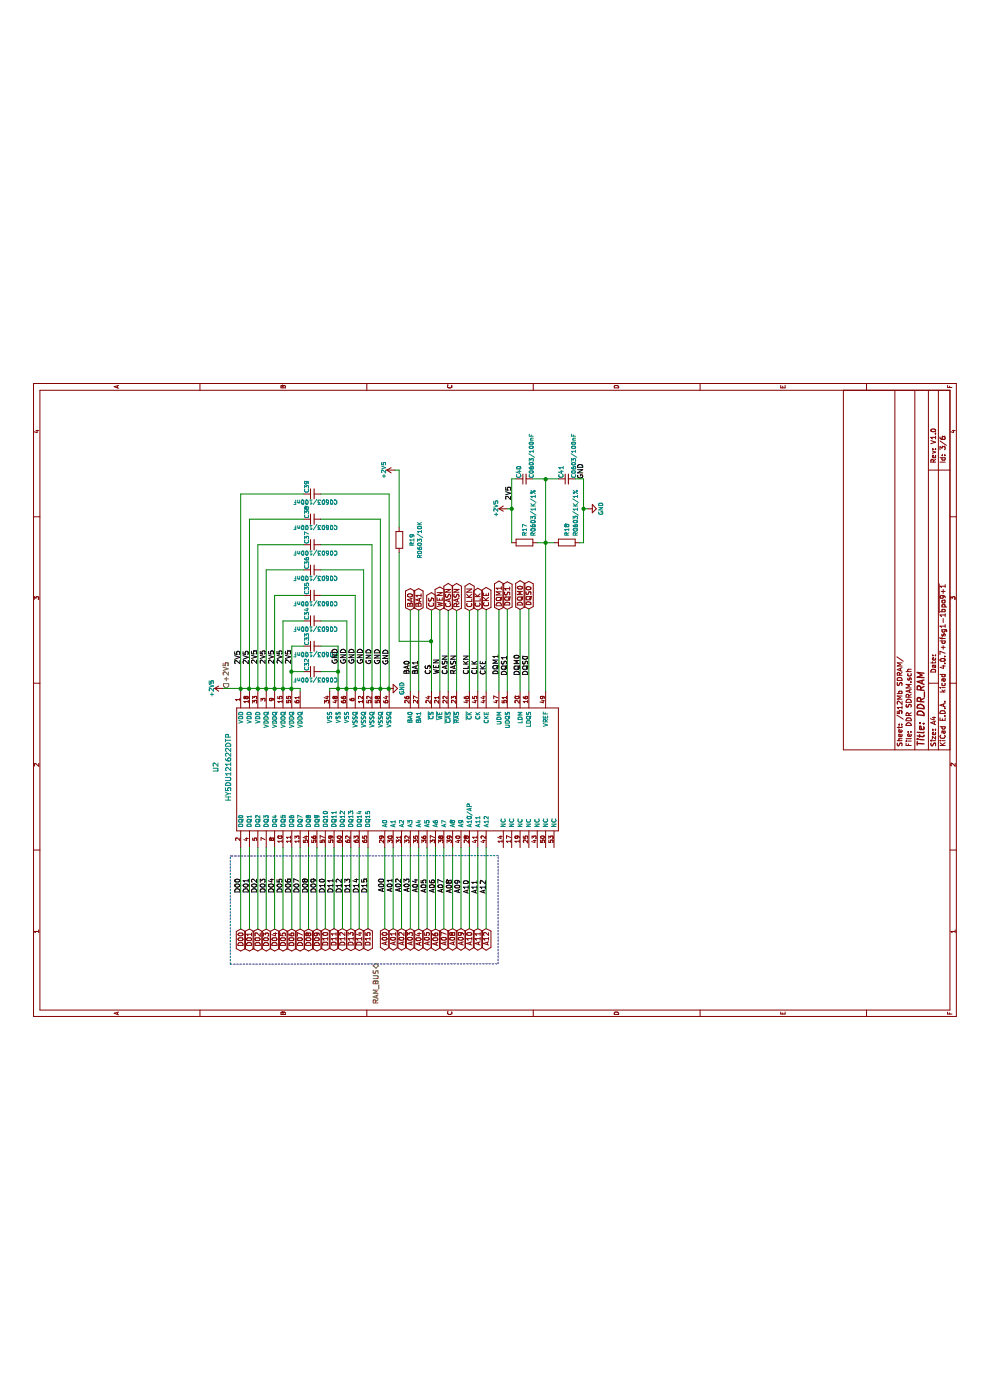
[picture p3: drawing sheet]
EESchema Schematic File Version 2
LIBS:DEV BOARD-rescue
LIBS:power
LIBS:device
LIBS:transistors
LIBS:conn
LIBS:linear
LIBS:regul
LIBS:74xx
LIBS:cmos4000
LIBS:adc-dac
LIBS:memory
LIBS:xilinx
LIBS:microcontrollers
LIBS:dsp
LIBS:microchip
LIBS:analog_switches
LIBS:motorola
LIBS:texas
LIBS:intel
LIBS:audio
LIBS:interface
LIBS:digital-audio
LIBS:philips
LIBS:display
LIBS:cypress
LIBS:siliconi
LIBS:opto
LIBS:atmel
LIBS:contrib
LIBS:valves
LIBS:DEV BOARD-cache
EELAYER 25 0
EELAYER END
$Descr A4 8268 11693 portrait
encoding utf-8
Sheet 3 6
Title "DDR_RAM"
Date ""
Rev "V1.0"
Comp ""
Comment1 ""
Comment2 ""
Comment3 ""
Comment4 ""
$EndDescr
$Comp
L R R17
U 1 1
P 5995 6195
F 0 "R17" H 6145 6195 50  0000 C CNN
F 1 "R0603/1K/1%" H 6345 6095 50  0000 C CNN
F 2 "MyKiCadLib:0603_HandSoldering" V 5925 6195 50  0001 C CNN
F 3 "" H 5995 6195 50  0001 C CNN
	1    5995 6195
	1    0    0    -1  
$EndComp
$Comp
L C_Small C40
U 1 1
P 6745 6195
F 0 "C40" H 6755 6265 50  0000 L CNN
F 1 "C0603/100nF" H 6755 6115 50  0000 L CNN
F 2 "MyKiCadLib:0603_HandSoldering" H 6745 6195 50  0001 C CNN
F 3 "" H 6745 6195 50  0001 C CNN
	1    6745 6195
	1    0    0    -1  
$EndComp
$Comp
L R R18
U 1 1
P 5995 6695
F 0 "R18" H 6145 6695 50  0000 C CNN
F 1 "R0603/1K/1%" H 6345 6595 50  0000 C CNN
F 2 "MyKiCadLib:0603_HandSoldering" V 5925 6695 50  0001 C CNN
F 3 "" H 5995 6695 50  0001 C CNN
	1    5995 6695
	1    0    0    -1  
$EndComp
$Comp
L C_Small C41
U 1 1
P 6745 6695
F 0 "C41" H 6755 6765 50  0000 L CNN
F 1 "C0603/100nF" H 6755 6615 50  0000 L CNN
F 2 "MyKiCadLib:0603_HandSoldering" H 6745 6695 50  0001 C CNN
F 3 "" H 6745 6695 50  0001 C CNN
	1    6745 6695
	1    0    0    -1  
$EndComp
$Comp
L +2V5 #PWR032
U 1 1
P 6395 5995
F 0 "#PWR032" H 6395 5845 50  0001 C CNN
F 1 "+2V5" H 6395 6135 50  0000 C CNN
F 2 "" H 6395 5995 50  0001 C CNN
F 3 "" H 6395 5995 50  0001 C CNN
	1    6395 5995
	1    0    0    -1  
$EndComp
$Comp
L GND #PWR033
U 1 1
P 6395 6945
F 0 "#PWR033" H 6395 6695 50  0001 C CNN
F 1 "GND" H 6395 6795 50  0000 C CNN
F 2 "" H 6395 6945 50  0001 C CNN
F 3 "" H 6395 6945 50  0001 C CNN
	1    6395 6945
	1    0    0    -1  
$EndComp
$Comp
L C_Small C32
U 1 1
P 4470 3690
F 0 "C32" H 4480 3760 50  0000 L CNN
F 1 "C0603/100nF" V 4370 3390 50  0000 L CNN
F 2 "MyKiCadLib:0603_HandSoldering" H 4470 3690 50  0001 C CNN
F 3 "" H 4470 3690 50  0001 C CNN
	1    4470 3690
	1    0    0    -1  
$EndComp
$Comp
L C_Small C33
U 1 1
P 4770 3690
F 0 "C33" H 4780 3760 50  0000 L CNN
F 1 "C0603/100nF" V 4670 3390 50  0000 L CNN
F 2 "MyKiCadLib:0603_HandSoldering" H 4770 3690 50  0001 C CNN
F 3 "" H 4770 3690 50  0001 C CNN
	1    4770 3690
	1    0    0    -1  
$EndComp
$Comp
L C_Small C34
U 1 1
P 5070 3690
F 0 "C34" H 5080 3760 50  0000 L CNN
F 1 "C0603/100nF" V 4970 3390 50  0000 L CNN
F 2 "MyKiCadLib:0603_HandSoldering" H 5070 3690 50  0001 C CNN
F 3 "" H 5070 3690 50  0001 C CNN
	1    5070 3690
	1    0    0    -1  
$EndComp
$Comp
L C_Small C35
U 1 1
P 5370 3690
F 0 "C35" H 5380 3760 50  0000 L CNN
F 1 "C0603/100nF" V 5270 3390 50  0000 L CNN
F 2 "MyKiCadLib:0603_HandSoldering" H 5370 3690 50  0001 C CNN
F 3 "" H 5370 3690 50  0001 C CNN
	1    5370 3690
	1    0    0    -1  
$EndComp
$Comp
L C_Small C36
U 1 1
P 5670 3690
F 0 "C36" H 5680 3760 50  0000 L CNN
F 1 "C0603/100nF" V 5570 3390 50  0000 L CNN
F 2 "MyKiCadLib:0603_HandSoldering" H 5670 3690 50  0001 C CNN
F 3 "" H 5670 3690 50  0001 C CNN
	1    5670 3690
	1    0    0    -1  
$EndComp
$Comp
L C_Small C37
U 1 1
P 5970 3690
F 0 "C37" H 5980 3760 50  0000 L CNN
F 1 "C0603/100nF" V 5870 3390 50  0000 L CNN
F 2 "MyKiCadLib:0603_HandSoldering" H 5970 3690 50  0001 C CNN
F 3 "" H 5970 3690 50  0001 C CNN
	1    5970 3690
	1    0    0    -1  
$EndComp
$Comp
L C_Small C38
U 1 1
P 6270 3690
F 0 "C38" H 6280 3760 50  0000 L CNN
F 1 "C0603/100nF" V 6170 3390 50  0000 L CNN
F 2 "MyKiCadLib:0603_HandSoldering" H 6270 3690 50  0001 C CNN
F 3 "" H 6270 3690 50  0001 C CNN
	1    6270 3690
	1    0    0    -1  
$EndComp
$Comp
L C_Small C39
U 1 1
P 6570 3690
F 0 "C39" H 6580 3760 50  0000 L CNN
F 1 "C0603/100nF" V 6470 3390 50  0000 L CNN
F 2 "MyKiCadLib:0603_HandSoldering" H 6570 3690 50  0001 C CNN
F 3 "" H 6570 3690 50  0001 C CNN
	1    6570 3690
	1    0    0    -1  
$EndComp
$Comp
L +2V5 #PWR034
U 1 1
P 4270 2635
F 0 "#PWR034" H 4270 2485 50  0001 C CNN
F 1 "+2V5" H 4270 2775 50  0000 C CNN
F 2 "" H 4270 2635 50  0001 C CNN
F 3 "" H 4270 2635 50  0001 C CNN
	1    4270 2635
	1    0    0    -1  
$EndComp
Text Label 1855 2845 0    60   ~ 0
D00
Text Label 1855 2945 0    60   ~ 0
D01
Text Label 1855 3045 0    60   ~ 0
D02
Text Label 1855 3145 0    60   ~ 0
D03
Text Label 1855 3245 0    60   ~ 0
D04
Text Label 1855 3345 0    60   ~ 0
D05
Text Label 1855 3445 0    60   ~ 0
D06
Text Label 1855 3545 0    60   ~ 0
D07
Text Label 1855 3645 0    60   ~ 0
D08
Text Label 1855 3745 0    60   ~ 0
D09
Text Label 1855 3845 0    60   ~ 0
D10
Text Label 1855 3945 0    60   ~ 0
D11
Text Label 1855 4045 0    60   ~ 0
D12
Text Label 1855 4145 0    60   ~ 0
D13
Text Label 1855 4245 0    60   ~ 0
D14
Text Label 1855 4345 0    60   ~ 0
D15
Text Label 4435 4845 0    60   ~ 0
BA0
Text Label 4435 4945 0    60   ~ 0
BA1
Text Label 4435 5645 0    60   ~ 0
CLK
Text Label 4435 5545 0    60   ~ 0
CLKN
Text Label 4430 5745 0    60   ~ 0
CKE
Text Label 4435 5095 0    60   ~ 0
CS
Text Label 4435 5295 0    60   ~ 0
CASN
Text Label 4435 5395 0    60   ~ 0
RASN
Text Label 4435 5195 0    60   ~ 0
WEN
Text Label 4425 6245 0    60   ~ 0
DQS0
Text Label 4425 5995 0    60   ~ 0
DQS1
Text Label 4425 6145 0    60   ~ 0
DQM0
Text Label 4430 5895 0    60   ~ 0
DQM1
Text Label 1865 4545 0    60   ~ 0
A00
Text Label 1865 4645 0    60   ~ 0
A01
Text Label 1865 4745 0    60   ~ 0
A02
Text Label 1865 4845 0    60   ~ 0
A03
Text Label 1860 4945 0    60   ~ 0
A04
Text Label 1855 5045 0    60   ~ 0
A05
Text Label 1855 5145 0    60   ~ 0
A06
Text Label 1855 5245 0    60   ~ 0
A07
Text Label 1850 5345 0    60   ~ 0
A08
Text Label 1850 5445 0    60   ~ 0
A09
Text Label 1845 5545 0    60   ~ 0
A10
Text Label 1845 5645 0    60   ~ 0
A11
Text Label 1845 5745 0    60   ~ 0
A12
Text GLabel 1430 2945 0    60   BiDi ~ 0
D01
Text GLabel 1430 3045 0    60   BiDi ~ 0
D02
Text GLabel 1430 3145 0    60   BiDi ~ 0
D03
Text GLabel 1430 3245 0    60   BiDi ~ 0
D04
Text GLabel 1430 3345 0    60   BiDi ~ 0
D05
Text GLabel 1430 3445 0    60   BiDi ~ 0
D06
Text GLabel 1430 3545 0    60   BiDi ~ 0
D07
Text GLabel 1430 3645 0    60   BiDi ~ 0
D08
Text GLabel 1430 3745 0    60   BiDi ~ 0
D09
Text GLabel 1435 3845 0    60   BiDi ~ 0
D10
Text GLabel 1435 3945 0    60   BiDi ~ 0
D11
Text GLabel 1435 4045 0    60   BiDi ~ 0
D12
Text GLabel 1435 4145 0    60   BiDi ~ 0
D13
Text GLabel 1435 4245 0    60   BiDi ~ 0
D14
Text GLabel 1435 4345 0    60   BiDi ~ 0
D15
Text GLabel 5195 4845 2    60   BiDi ~ 0
BA0
Text GLabel 5195 4945 2    60   BiDi ~ 0
BA1
Text GLabel 5195 5645 2    60   BiDi ~ 0
CLK
Text GLabel 5190 5545 2    60   BiDi ~ 0
CLKN
Text GLabel 5200 5745 2    60   BiDi ~ 0
CKE
Text GLabel 5195 5095 2    60   BiDi ~ 0
CS
Text GLabel 5190 5295 2    60   BiDi ~ 0
CASN
Text GLabel 5190 5395 2    60   BiDi ~ 0
RASN
Text GLabel 5195 5195 2    60   BiDi ~ 0
WEN
Text GLabel 5210 6245 2    60   BiDi ~ 0
DQS0
Text GLabel 5205 5995 2    60   BiDi ~ 0
DQS1
Text GLabel 5205 6145 2    60   BiDi ~ 0
DQM0
Text GLabel 5200 5895 2    60   BiDi ~ 0
DQM1
Text GLabel 1435 4545 0    60   BiDi ~ 0
A00
Text GLabel 1435 4645 0    60   BiDi ~ 0
A01
Text GLabel 1435 4745 0    60   BiDi ~ 0
A02
Text GLabel 1435 4845 0    60   BiDi ~ 0
A03
Text GLabel 1430 4945 0    60   BiDi ~ 0
A04
Text GLabel 1435 5045 0    60   BiDi ~ 0
A05
Text GLabel 1430 5145 0    60   BiDi ~ 0
A06
Text GLabel 1435 5245 0    60   BiDi ~ 0
A07
Text GLabel 1435 5345 0    60   BiDi ~ 0
A08
Text GLabel 1435 5445 0    60   BiDi ~ 0
A09
Text GLabel 1435 5545 0    60   BiDi ~ 0
A10
Text GLabel 1435 5645 0    60   BiDi ~ 0
A11
Text GLabel 1435 5745 0    60   BiDi ~ 0
A12
Text Label 4560 3445 0    60   ~ 0
2V5
Text Label 4560 3045 0    60   ~ 0
2V5
Text Label 4560 3245 0    60   ~ 0
2V5
Text Label 4555 2845 0    60   ~ 0
2V5
Text Label 4555 2945 0    60   ~ 0
2V5
Text Label 4560 3145 0    60   ~ 0
2V5
Text Label 4560 3345 0    60   ~ 0
2V5
Text Label 4560 3995 0    60   ~ 0
GND
Text Label 4560 4095 0    60   ~ 0
GND
Text Label 4560 4195 0    60   ~ 0
GND
Text Label 4560 4295 0    60   ~ 0
GND
Text Label 4555 4395 0    60   ~ 0
GND
Text Label 4555 4495 0    60   ~ 0
GND
Text Label 4550 4595 0    60   ~ 0
GND
Text Label 6745 6895 0    60   ~ 0
GND
Text Label 6495 6045 0    60   ~ 0
2V5
Text HLabel 1025 4440 0    60   BiDi ~ 0
RAM_BUS
Text HLabel 4270 2670 2    60   Input ~ 0
+2V5
$Comp
L HY5DU121622DTP U2
U 1 1
P 2590 2795
F 0 "U2" H 3340 3045 60  0000 C CNN
F 1 "HY5DU121622DTP" H 3340 2895 60  0000 C CNN
F 2 "MyKiCadLib:HY5DU121622D(L)TP_TSOP-66" H 2590 2795 60  0001 C CNN
F 3 "" H 2590 2795 60  0001 C CNN
	1    2590 2795
	1    0    0    -1  
$EndComp
Text GLabel 1430 2845 0    60   BiDi ~ 0
D00
$Comp
L GND #PWR035
U 1 1
P 4270 4595
F 0 "#PWR035" H 4270 4345 50  0001 C CNN
F 1 "GND" H 4270 4445 50  0000 C CNN
F 2 "" H 4270 4595 50  0001 C CNN
F 3 "" H 4270 4595 50  0001 C CNN
	1    4270 4595
	1    0    0    -1  
$EndComp
$Comp
L R R19
U 1 1
P 6025 4715
F 0 "R19" V 6175 4715 50  0000 C CNN
F 1 "R0603/10K" V 6265 4715 50  0000 C CNN
F 2 "MyKiCadLib:0603_HandSoldering" V 5955 4715 50  0001 C CNN
F 3 "" H 6025 4715 50  0001 C CNN
	1    6025 4715
	0    1    1    0   
$EndComp
Wire Wire Line
	6745 6295 6745 6595
Wire Wire Line
	5995 6345 5995 6545
Wire Wire Line
	5995 6045 6745 6045
Wire Wire Line
	6745 6045 6745 6095
Wire Wire Line
	5995 6845 5995 6895
Wire Wire Line
	5995 6895 6745 6895
Wire Wire Line
	6745 6895 6745 6795
Wire Wire Line
	6395 6945 6395 6895
Connection ~ 6395 6895
Wire Wire Line
	6395 5995 6395 6045
Connection ~ 6395 6045
Wire Wire Line
	2390 2945 1430 2945
Wire Wire Line
	2390 3045 1430 3045
Wire Wire Line
	2390 3145 1430 3145
Wire Wire Line
	2390 3245 1430 3245
Wire Wire Line
	2390 3345 1430 3345
Wire Wire Line
	2390 2845 1430 2845
Wire Wire Line
	2390 3445 1430 3445
Wire Wire Line
	2390 3545 1430 3545
Wire Wire Line
	2390 3645 1430 3645
Wire Wire Line
	2390 3745 1430 3745
Wire Wire Line
	2390 3845 1435 3845
Wire Wire Line
	2390 3945 1435 3945
Wire Wire Line
	2390 4045 1435 4045
Wire Wire Line
	2390 4145 1435 4145
Wire Wire Line
	2390 4245 1435 4245
Wire Wire Line
	2390 4345 1435 4345
Wire Wire Line
	2390 4545 1435 4545
Wire Wire Line
	2390 4645 1435 4645
Wire Wire Line
	2390 4745 1435 4745
Wire Wire Line
	2390 4845 1435 4845
Wire Wire Line
	2390 4945 1430 4945
Wire Wire Line
	2390 5045 1435 5045
Wire Wire Line
	2390 5145 1430 5145
Wire Wire Line
	2390 5245 1435 5245
Wire Wire Line
	2390 5345 1435 5345
Wire Wire Line
	2390 5445 1435 5445
Wire Wire Line
	2390 5545 1435 5545
Wire Wire Line
	2390 5645 1435 5645
Wire Wire Line
	2390 5745 1435 5745
Wire Wire Line
	5210 6245 4240 6245
Wire Wire Line
	4240 6145 5205 6145
Wire Wire Line
	4240 5995 5205 5995
Wire Wire Line
	4240 5895 5200 5895
Wire Wire Line
	4240 5745 5200 5745
Wire Wire Line
	4240 5645 5195 5645
Wire Wire Line
	4240 5545 5190 5545
Wire Wire Line
	4240 5395 5190 5395
Wire Wire Line
	4240 5295 5190 5295
Wire Wire Line
	4240 5195 5195 5195
Wire Wire Line
	4240 5095 5195 5095
Wire Wire Line
	4240 4945 5195 4945
Wire Wire Line
	4240 4845 5195 4845
Wire Wire Line
	4470 3790 4470 3995
Wire Wire Line
	4770 3995 4770 3790
Wire Wire Line
	4240 3995 4770 3995
Wire Wire Line
	4240 4095 5070 4095
Wire Wire Line
	5070 4095 5070 3790
Wire Wire Line
	5370 4195 4240 4195
Wire Wire Line
	5370 3790 5370 4195
Wire Wire Line
	4240 4295 5670 4295
Wire Wire Line
	5670 4295 5670 3790
Wire Wire Line
	4240 4395 5970 4395
Wire Wire Line
	5970 4395 5970 3790
Wire Wire Line
	6270 4495 4240 4495
Wire Wire Line
	6270 3790 6270 4495
Wire Wire Line
	6570 4595 6570 3790
Wire Wire Line
	4240 4595 6570 4595
Wire Wire Line
	4240 3445 4770 3445
Wire Wire Line
	4770 3445 4770 3590
Wire Wire Line
	5070 3590 5070 3345
Wire Wire Line
	5070 3345 4240 3345
Wire Wire Line
	5370 3245 5370 3590
Wire Wire Line
	4240 3245 5370 3245
Wire Wire Line
	4240 3145 5670 3145
Wire Wire Line
	5670 3145 5670 3590
Wire Wire Line
	4240 3045 5970 3045
Wire Wire Line
	5970 3045 5970 3590
Wire Wire Line
	6270 3590 6270 2945
Wire Wire Line
	6270 2945 4240 2945
Wire Wire Line
	4240 2845 6570 2845
Wire Wire Line
	6570 2845 6570 3590
Wire Wire Line
	4270 3895 4270 4395
Connection ~ 4270 3995
Connection ~ 4270 4095
Connection ~ 4270 4195
Connection ~ 4270 4295
Connection ~ 4270 4395
Wire Wire Line
	4270 4400 4270 4495
Connection ~ 4270 4495
Wire Wire Line
	4270 4490 4270 4595
Connection ~ 4270 4595
Wire Wire Line
	4270 2635 4270 3545
Connection ~ 4270 3445
Connection ~ 4270 3345
Connection ~ 4270 3245
Connection ~ 4270 3145
Connection ~ 4270 3045
Connection ~ 4270 2945
Connection ~ 4270 2845
Wire Wire Line
	4270 3545 4240 3545
Wire Wire Line
	4240 3895 4270 3895
Connection ~ 4470 3995
Wire Wire Line
	4470 3590 4470 3445
Connection ~ 4470 3445
Wire Notes Line
	1020 5885 2295 5885
Wire Notes Line
	2295 5885 2290 2730
Wire Notes Line
	1015 2720 1020 5885
Wire Wire Line
	5875 4715 4830 4715
Wire Wire Line
	4830 4715 4830 5095
Connection ~ 4830 5095
$Comp
L +2V5 #PWR036
U 1 1
P 6850 4670
F 0 "#PWR036" H 6850 4520 50  0001 C CNN
F 1 "+2V5" H 6850 4810 50  0000 C CNN
F 2 "" H 6850 4670 50  0001 C CNN
F 3 "" H 6850 4670 50  0001 C CNN
	1    6850 4670
	1    0    0    -1  
$EndComp
Wire Wire Line
	6175 4715 6850 4715
Wire Wire Line
	6850 4715 6850 4670
Wire Notes Line
	1015 2720 2290 2720
Wire Notes Line
	2290 2720 2290 2755
Wire Wire Line
	4240 6445 6745 6445
Connection ~ 5995 6445
Connection ~ 6745 6445
$EndSCHEMATC
